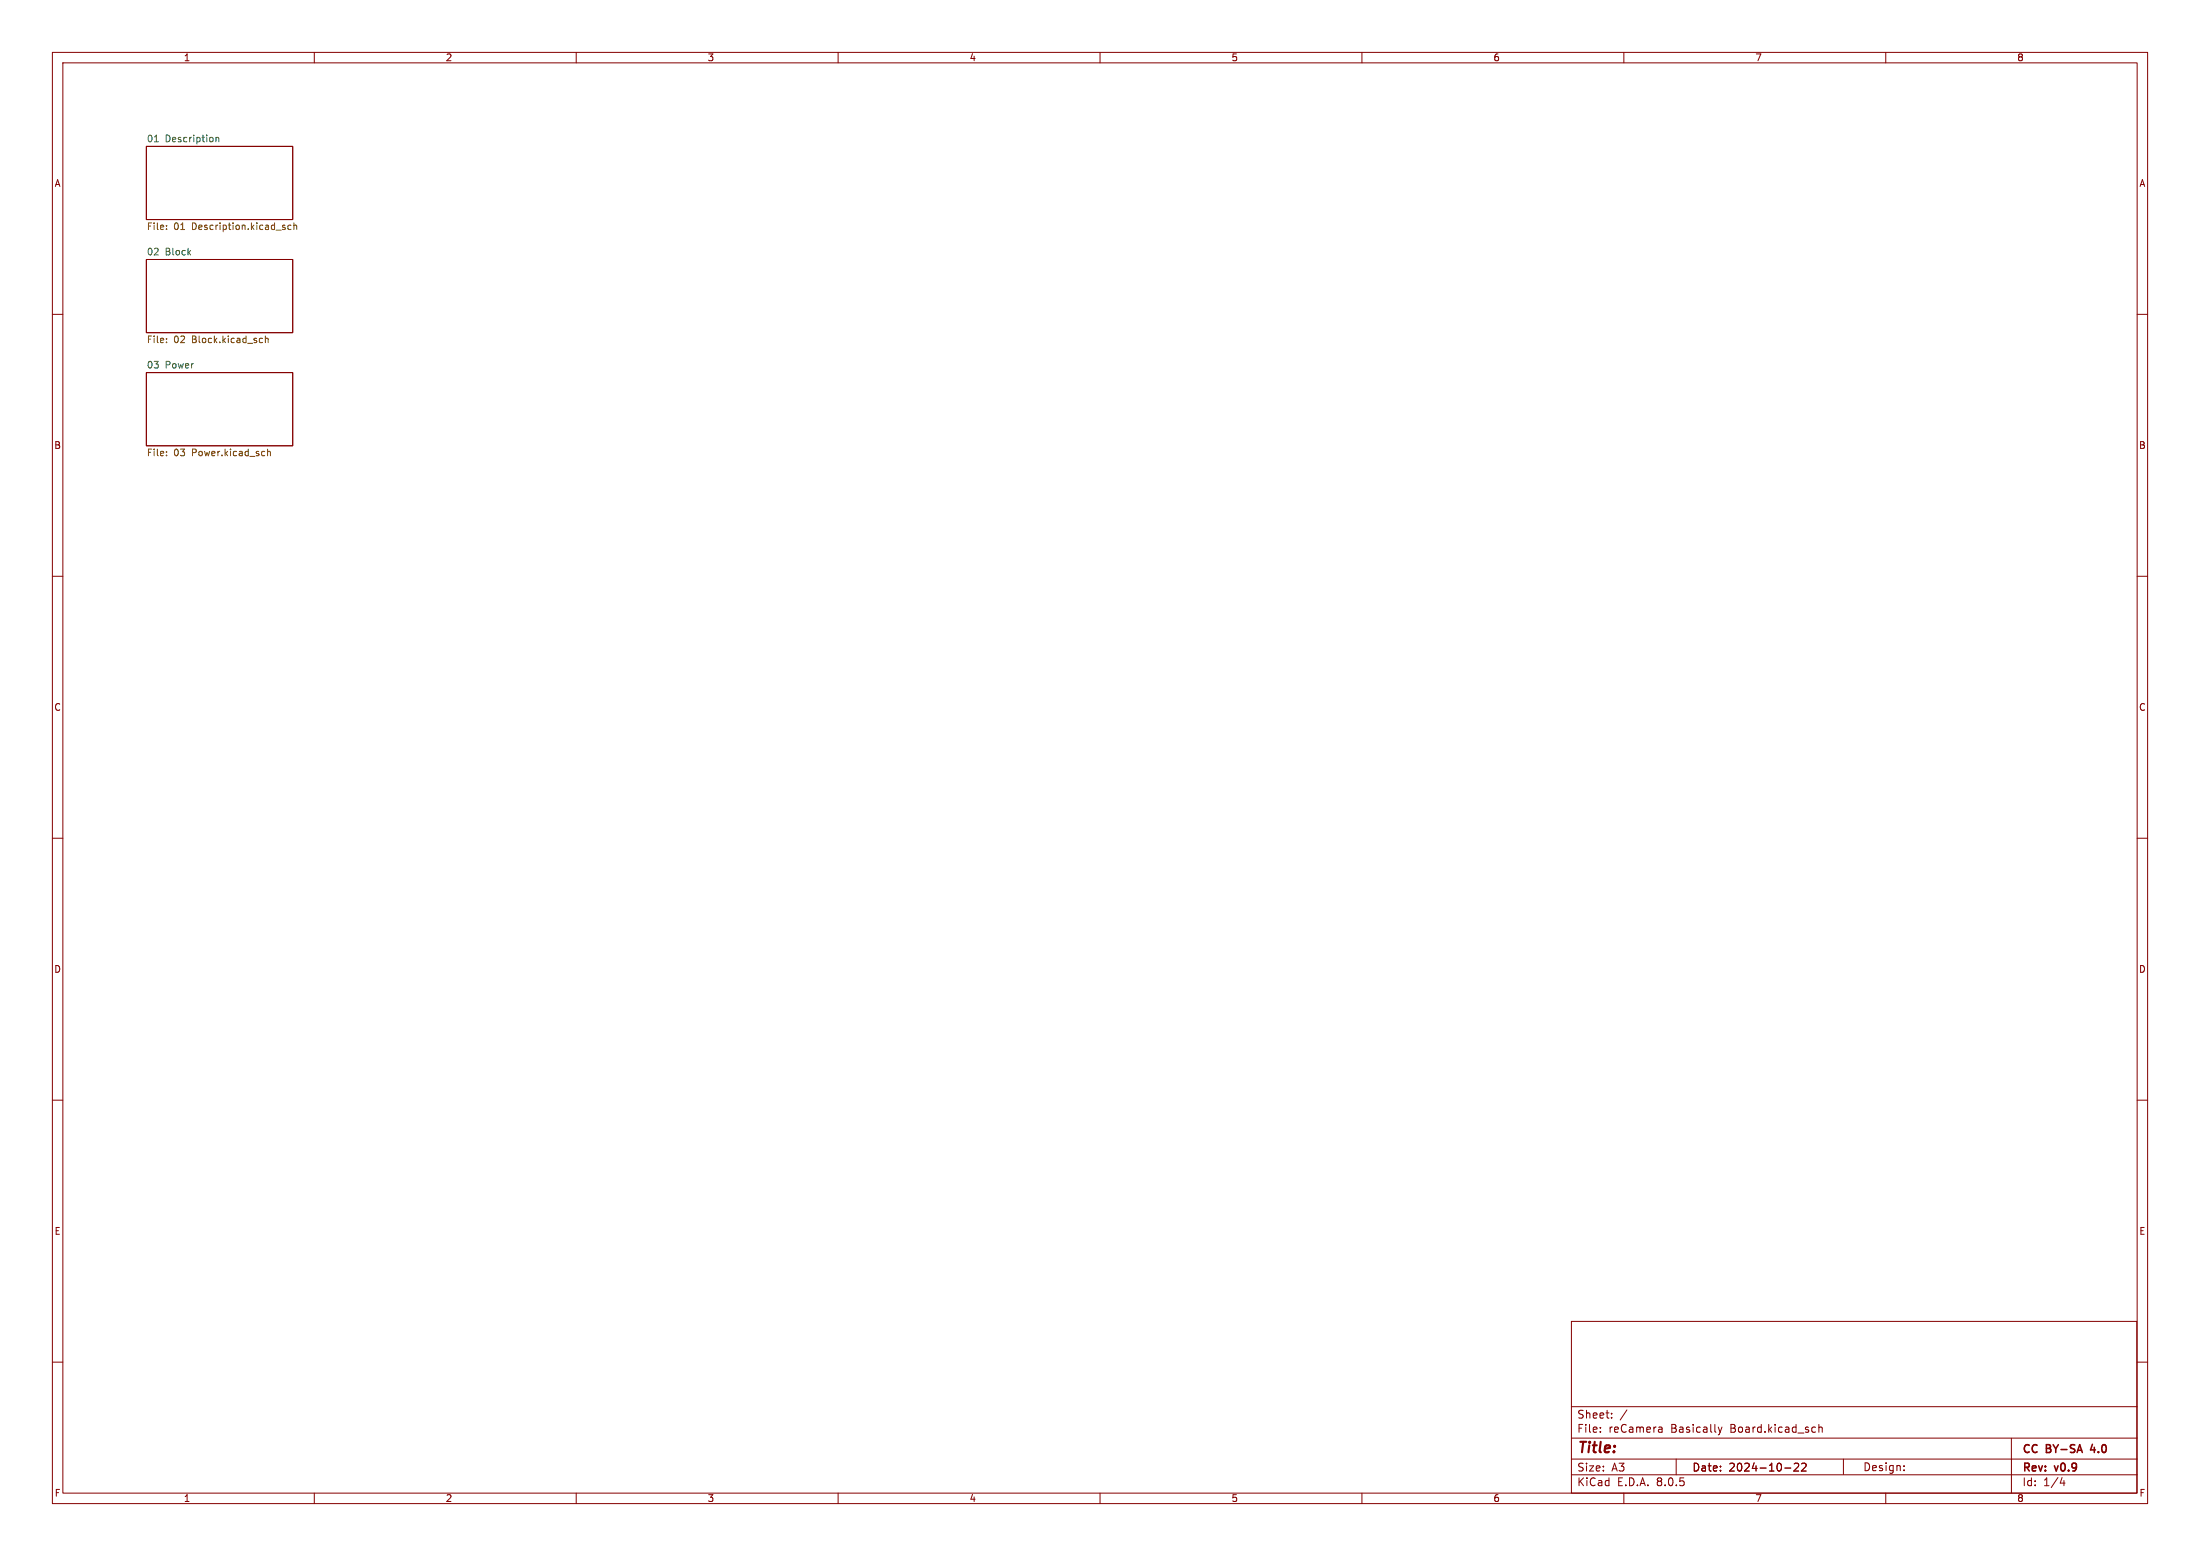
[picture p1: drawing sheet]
<svg xmlns="http://www.w3.org/2000/svg" width="420mm" height="297mm" viewBox="0 0 420 297" stroke-linecap="round" stroke-linejoin="round" font-family="sans-serif">
<g fill="none" stroke="#840000" stroke-width=".19">
<path d="M10 10h400v277h-400zM12 12h396v273h-396zM60 10v2M110 10v2M160 10v2M210 10v2M260 10v2M310 10v2M360 10v2M27.9 27.9h28v14h-28zM10 60h2M27.9 49.5h28v14h-28z"/>
<path d="M408 60h2M27.9 71.1h28v14h-28zM10 110h2M408 110h2M10 160h2M408 160h2M10 210h2M408 210h2M10 260h2M300 252.2h107.9v32.8h-107.9zM408 260h2M300 278.5h108"/>
<path d="M300 274.5h108M300 268.5h108M305.5 273.2v.2M305.5 272.5v.1M307.7 270.5v.2M307.7 269.8v.1M310.6 269.1l-1.3 1.9M316.8 272.4h.3l.2 .2v.8M317.3 273.3l-.5 .1M317.3 272.7l-.5 .1M320 278.5v3M328 272.4l.4 1"/>
<path d="M328.4 273.4l-.4 .5M328.7 272.4l-.3 1M342.5 279.4l.6-.1 .2 .1 .1 .3-1 1.1h1M343.9 279.4l.6-.1 .2 .1 .1 .3-.9 1.1h.9M346.4 272.4l.2 .1M346.6 273.3l-.2 .1M347.2 272.5l.2-.1 .4 .1 .1 .9M347.2 271.9v1.5M351.9 278.5v2.9M363.5 279.8v.1M384 274.5v4M384 278.5v6.5"/>
<path d="M60 285v2M110 285v2M160 285v2M210 285v2M260 285v2M300 281.5h108M310 285v2M340.7 280.2h1.2M360 285v2M363.5 280.6v.1M393.7 282l-.4 1.1h.9M394 282.6v1"/>
</g>
<path d="M399.5 275.7l-.4 1.1h.9" fill="none" stroke="#840000" stroke-width=".3"/>
<g fill="none" stroke="#725600" stroke-width=".19">
<path d="M31.8 43v.2M31.8 43.7v.1M54.4 43.5v.3M55.6 43h-.4l-.2 .2 .1 .6h.5M56.1 43.1l.2-.1h.3v.8M56.1 42.5v1.3M31.8 65.3v.1M31.8 64.6v.1M49.8 64.6h.3M50.1 65.3l-.3 .1M50.7 64.7l.1-.1h.3l.1 .8M50.7 64.1v1.3"/>
<path d="M31.8 86.2v.1M31.8 86.9v.1M51.1 85.7v1.3M51.1 86.3l.2-.1h.3v.8"/>
</g>
<path d="M29.5 27.1h.7M41.2 26.2v.9M41.2 26.3l.2-.1 .3 .1 .1 .8" fill="none" stroke="#006464" stroke-width=".19"/>
<text font-size="2.8" fill="#840000" x="301" y="277.9">Title:</text>
<g font-size="2.1" fill="#840000">
<text x="301" y="273.7">File:</text>
<text x="301" y="271">Sheet:</text>
<text x="307.1" y="273.7">reCamera</text>
<text x="319" y="273.7">Basically</text>
<text x="330.5" y="273.7">Board.kicad_sch</text>
<text x="301" y="281.1">Size:</text>
<text x="307.6" y="281.1">A3</text>
<text x="323" y="281.1">Date:</text>
<text x="330" y="281.1">2024-10-22</text>
<text x="355.6" y="281">Design:</text>
<text x="386" y="277.8">CC</text>
<text x="386" y="281.3">Rev:</text>
<text x="390.7" y="277.8">BY-SA</text>
<text x="392.4" y="281.3">v0.9</text>
<text x="399.8" y="277.8">4.0</text>
<text x="301" y="283.9">KiCad</text>
<text x="308.7" y="283.9">E.D.A.</text>
<text x="316.3" y="283.9">8.0.5</text>
<text x="386" y="283.9">Id:</text>
<text x="390.1" y="283.9">1/4</text>
</g>
<g font-size="1.8" fill="#840000">
<text x="35" y="11.9">1</text>
<text x="85" y="11.9">2</text>
<text x="135" y="11.9">3</text>
<text x="185" y="11.9">4</text>
<text x="235" y="11.9">5</text>
<text x="285" y="11.9">6</text>
<text x="335" y="11.9">7</text>
<text x="385" y="11.9">8</text>
<text x="10.3" y="35.9">A</text>
<text x="408.3" y="35.9">A</text>
<text x="10.3" y="85.9">B</text>
<text x="408.2" y="85.9">B</text>
<text x="10.3" y="135.9">C</text>
<text x="408.2" y="135.9">C</text>
<text x="10.3" y="185.9">D</text>
<text x="408.2" y="185.9">D</text>
<text x="10.3" y="235.9">E</text>
<text x="408.3" y="235.9">E</text>
<text x="10.3" y="285.9">F</text>
<text x="35" y="286.9">1</text>
<text x="85" y="286.9">2</text>
<text x="135" y="286.9">3</text>
<text x="185" y="286.9">4</text>
<text x="235" y="286.9">5</text>
<text x="285" y="286.9">6</text>
<text x="335" y="286.9">7</text>
<text x="385" y="286.9">8</text>
<text x="408.3" y="285.9">F</text>
</g>
<g font-size="1.8" fill="#006464">
<text x="27.9" y="27.2">01</text>
<text x="31.5" y="27.2">Description</text>
<text x="27.9" y="48.8">02</text>
<text x="31.5" y="48.8">Block</text>
<text x="27.9" y="70.4">03</text>
<text x="31.5" y="70.4">Power</text>
</g>
<g font-size="1.8" fill="#725600">
<text x="27.9" y="44.2">File:</text>
<text x="33.2" y="44.2">01</text>
<text x="36.8" y="44.2">Description.kicad_sch</text>
<text x="27.9" y="65.8">File:</text>
<text x="33.2" y="65.8">02</text>
<text x="36.8" y="65.8">Block.kicad_sch</text>
<text x="27.9" y="87.4">File:</text>
<text x="33.2" y="87.4">03</text>
<text x="36.8" y="87.4">Power.kicad_sch</text>
</g>
</svg>
